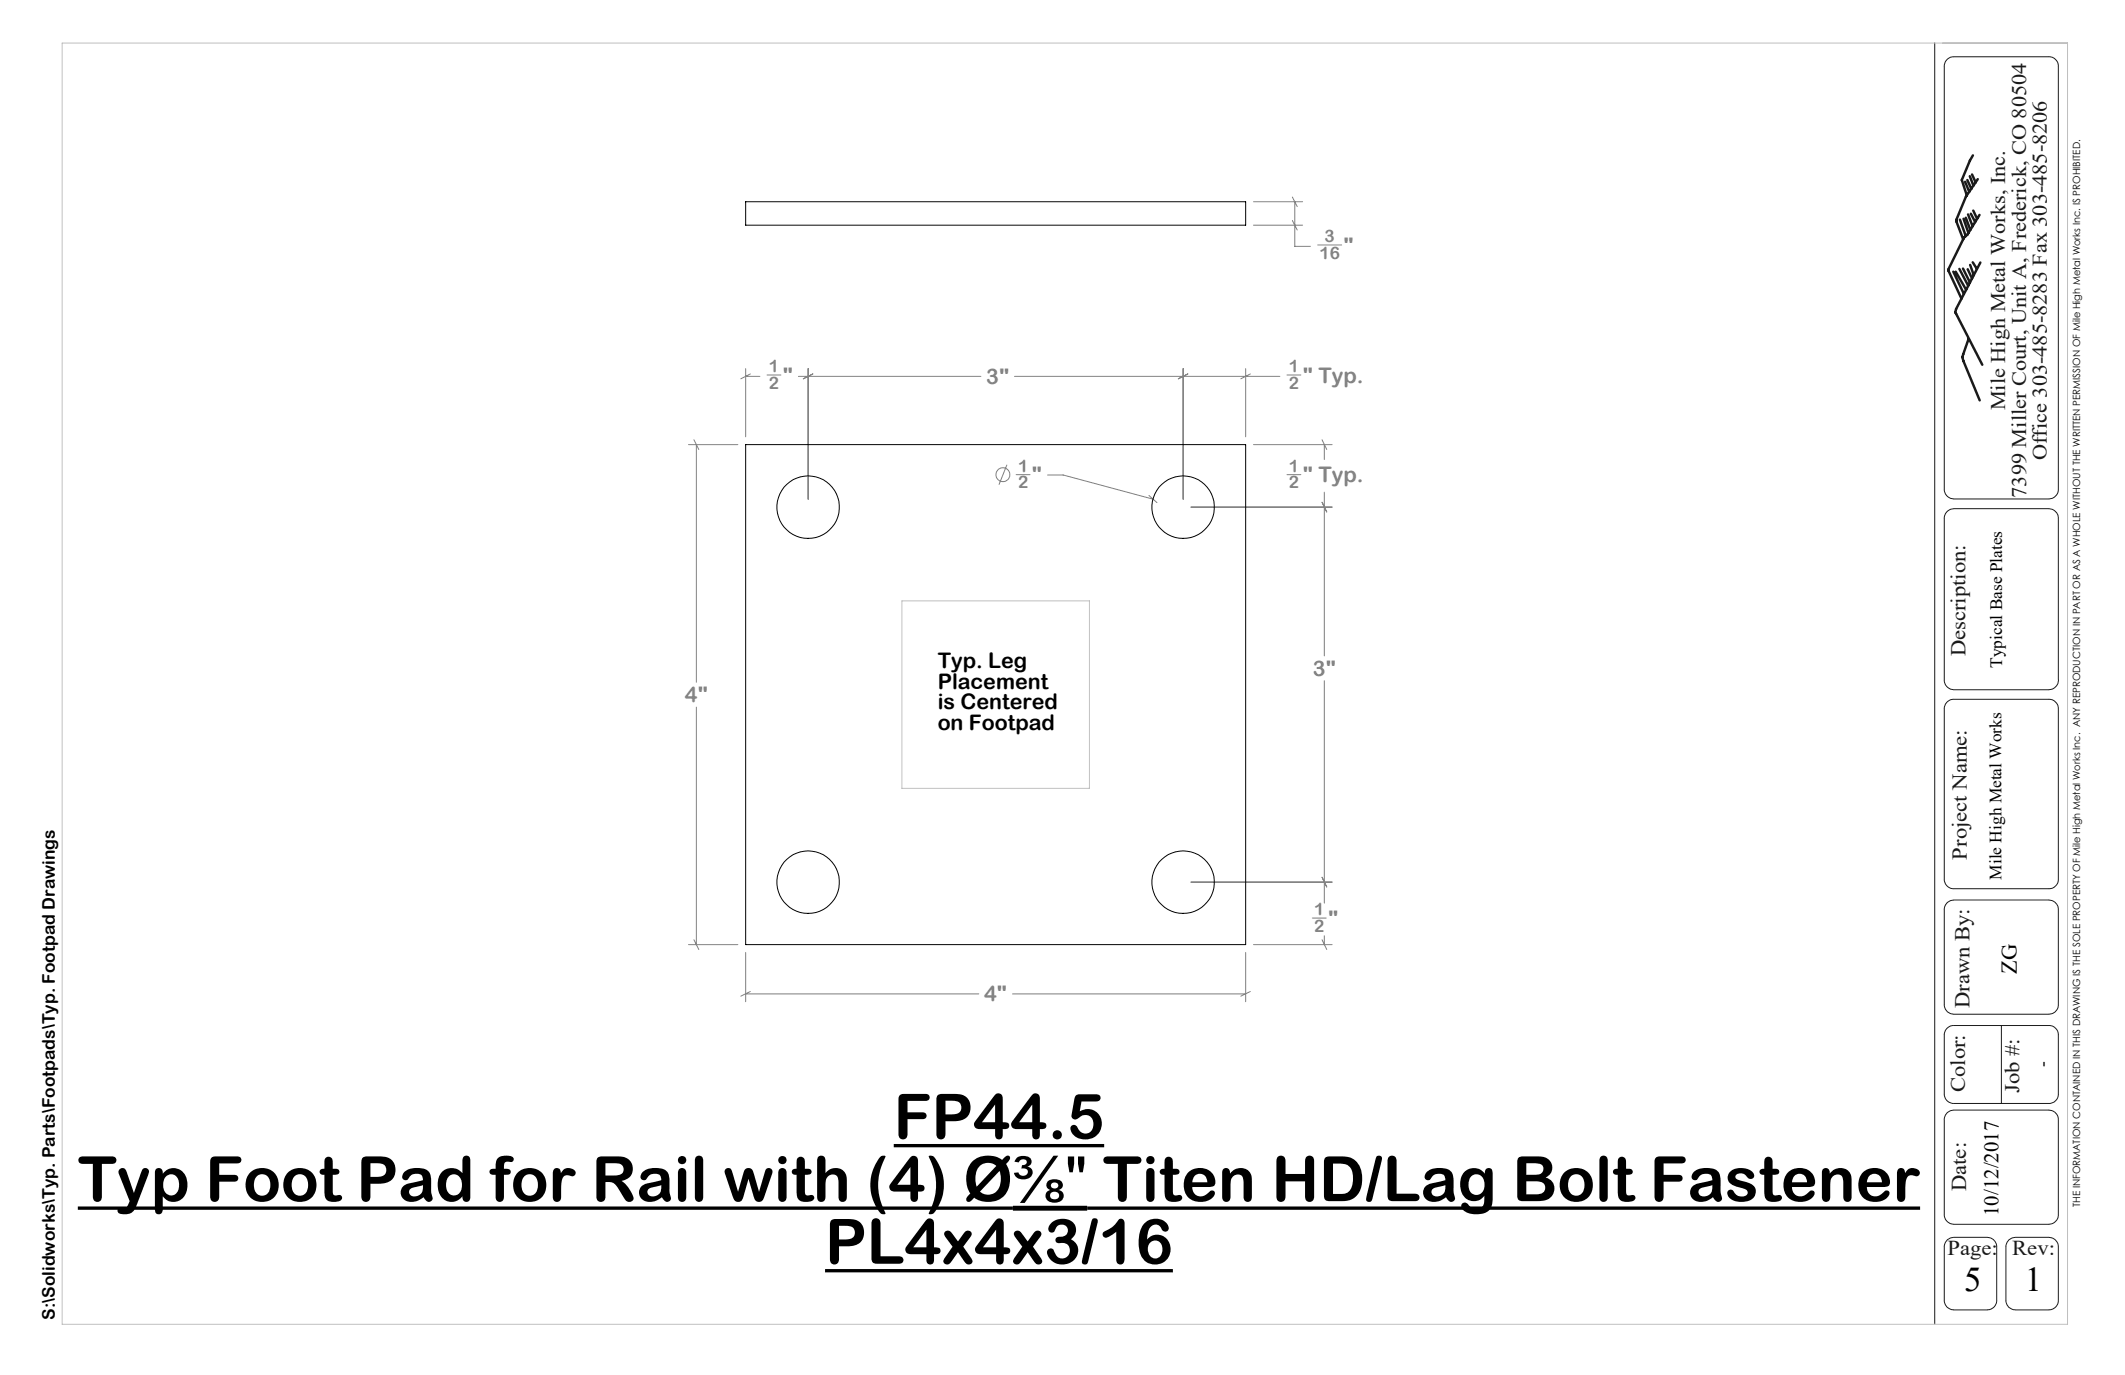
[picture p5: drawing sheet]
<svg xmlns="http://www.w3.org/2000/svg" width="432mm" height="279mm" viewBox="0 0 432 279" stroke-linecap="round" stroke-linejoin="round" font-family="sans-serif">
<g fill="none" stroke="#808080" stroke-width=".2">
<path d="M254.7 45.8h10M254.7 41h10M262.6 44.8l1 1.9M262.6 40l1 2M263.1 41v9.1h3.2M267.8 49.8h4.8M151.5 76.5h2.9M151.5 74.9v13.9M152.5 76l-2 1M155.9 76.2h2.8M162.2 76.5h37.1M164.2 74.9v26.6"/>
<path d="M165.2 76l-2 1M206.2 76.5h53.9M240.4 74.9v26.6M241.4 76l-2 1M253.1 74.9v13.9M254.1 76l-2 1M261.5 76.2h2.8M139.9 90.3h10M141 89.4l1 1.9M141.5 90.3v48.3M204.6 94.4l-1.6 4.1M206.5 96.4h2.8"/>
<path d="M212.9 96.5h3.1l18.3 4.9M254.7 90.3h16M261.5 96.4h2.8M268.6 89.4l1 1.9M269.1 90.3v3.1M233.5 100.7l1.6 1.4M242 103h28.7M268.6 102.1l1 1.9M269.1 100v33.3M269.1 138.3v45.2M141.5 143.7v48.2M242 179.2h28.7"/>
<path d="M268.6 178.3l1 1.9M139.9 191.9h10M141 191l1 1.9M151.5 193.5v10.1M253.1 193.5v10.1M254.7 191.9h16M266.7 186.5h2.8M268.6 191l1 1.9M269.1 190.1v1.8M151.5 202h47.4M152.5 201.5l-2 .9M205.7 202h47.4"/>
<path d="M254.1 201.5l-2 .9"/>
<circle cx="203.8" cy="96.5" r="1.41"/>
</g>
<path d="M181.6 232.8h42.8M15.8 245.5h190M167.7 258.2h70.6M220.9 245.5h169.3" fill="none" stroke="#000" stroke-width=".67" stroke-linecap="butt"/>
<path d="M205.8 245.5h15.1" fill="none" stroke="#000" stroke-width=".99" stroke-linecap="butt"/>
<path d="M393.1 8.7v260.3M395.7 12l.5-.3 .6-.2h19.5a1.92 1.92 0 0 1 2 2v85.9a1.98 1.98 0 0 1-2 2h-19.3a1.99 1.99 0 0 1-1.9-2v-85.9a1.97 1.97 0 0 1 .6-1.5zM395.7 103.9l.5-.4 .8-.1h19.3a1.99 1.99 0 0 1 2 1.9v32.7a1.99 1.99 0 0 1-2 2.2h-19.3a1.99 1.99 0 0 1-1.9-2v-32.9a1.98 1.98 0 0 1 .6-1.4zM395.6 142.7a1.8 1.8 0 0 1 1.4-.6h19.3a1.92 1.92 0 0 1 2 1.9v34.6a1.92 1.92 0 0 1-2 2h-19.3a1.92 1.92 0 0 1-1.9-2v-34.8zM395.7 183.4l.7-.4 .6-.1h19.3a1.92 1.92 0 0 1 2 1.9v19.4a1.98 1.98 0 0 1-2 1.9h-19.3a1.92 1.92 0 0 1-1.9-1.9v-19.6l.2-.7zM395.6 209a1.8 1.8 0 0 1 1.4-.6h19.3a1.92 1.92 0 0 1 2 1.9v12a1.92 1.92 0 0 1-2 1.9h-19.5a1.94 1.94 0 0 1-1.7-1.9v-12.2zM406.7 208.4v15.8M395.7 226.1l.7-.4 .6-.1h19.3a1.92 1.92 0 0 1 2 1.9v19.3a1.98 1.98 0 0 1-2 2h-19.3a1.99 1.99 0 0 1-1.9-2v-19.5l.2-.7zM395.7 251.9l.7-.4 .6-.1h6.8a1.92 1.92 0 0 1 1.9 2v11a1.94 1.94 0 0 1-1.9 1.8l-7-.1a1.87 1.87 0 0 1-1.7-1.9v-11l.2-.8zM408.2 251.9l.7-.4 .6-.1h6.8a1.92 1.92 0 0 1 2 2v10.8a1.92 1.92 0 0 1-2 2l-7-.1a1.87 1.87 0 0 1-1.7-1.9v-11l.2-.8z" fill="none" stroke="#191924" stroke-width=".2"/>
<g fill="none" stroke="#191924" stroke-width=".5">
<path d="M399.3 36.9l.9 2.1M399.8 36.6l.8 1.8M400.3 35.8l.7 1.9M400.7 35.5l.8 1.6M400.9 31.6l-.6 1-1.7 4 1.1 3.1M401.9 36.4l-2.4 3.5-2 4.7v.4l1.4 3.6M396.9 55.2l2.2 4.5M397.4 55.2l2.1 3.7M398.1 54.6l1.8 3.5M398.3 44.6l1.2 3.4M398.9 54.6l1.4 2.8M399 44.4l1 2.9"/>
<path d="M399.5 44.2l.9 2.5M399.8 54.7l.9 1.9M399.9 43.6l.9 2.4M400.3 53.8l.8 2.1M400.5 43.4l.9 1.7M400.9 53.3l.8 1.3M401 42.8l.7 1.6M402.2 43.7l-2.4 4-.7 .6-3.2 6.5 2.7 5.9M402.4 53.3l-4.9 9.5-.2 .7 5.5 10.6M400 68.9l-1.3 3.7 3.6 8.8"/>
</g>
<path d="M12.6 8.7h407.5v260.4h-407.5zM183.3 122.1h38.1v38.1h-38.1z" fill="none" stroke="#c0c0c0" stroke-width=".2"/>
<g fill="none" stroke="#000" stroke-width=".2">
<path d="M151.5 41h101.6v4.8h-101.6zM151.5 90.3h101.6v101.6h-101.6z"/>
<circle cx="164.2" cy="103.1" r="6.3"/>
<circle cx="240.4" cy="103.1" r="6.3"/>
<circle cx="164.2" cy="179.3" r="6.3"/>
<circle cx="240.4" cy="179.3" r="6.3"/>
</g>
<g font-size="12.7">
<text x="181.6" y="231.4">FP44.5</text>
<text x="15.8" y="244.1">Typ Foot Pad for Rail with (4) Ø⅜&quot; Titen HD/Lag Bolt Fastener</text>
<text x="167.7" y="256.8">PL4x4x3/16</text>
</g>
<g font-size="7.1">
<text x="399.1" y="262.4">5</text>
<text x="411.5" y="262.4">1</text>
</g>
<text font-size="4.6" x="409.8" y="197.9" transform="rotate(-90 409.8 197.9)">ZG</text>
<g font-size="4.4" fill="#808080">
<text x="273" y="51.3">&quot;</text>
<text x="159.1" y="77.8">&quot;</text>
<text x="200.4" y="78">3&quot;</text>
<text x="264.7" y="77.8">&quot; Typ.</text>
<text x="209.7" y="98">&quot;</text>
<text x="264.7" y="98">&quot; Typ.</text>
<text x="266.8" y="137.3">3&quot;</text>
<text x="139.2" y="142.7">4&quot;</text>
<text x="269.9" y="188.1">&quot;</text>
<text x="200" y="203.5">4&quot;</text>
</g>
<g font-size="4.4">
<text x="190.5" y="135.7">Typ. Leg</text>
<text x="190.5" y="139.9">Placement</text>
<text x="190.5" y="144.1">is Centered</text>
<text x="190.5" y="148.3">on Footpad</text>
</g>
<g font-size="4.3" fill="#191924">
<text x="399.4" y="133.4" transform="rotate(-90 399.4 133.4)">Description:</text>
<text x="399.7" y="174.7" transform="rotate(-90 399.7 174.7)">Project Name:</text>
<text x="400.2" y="204.9" transform="rotate(-90 400.2 204.9)">Drawn By:</text>
<text x="399.3" y="221.9" transform="rotate(-90 399.3 221.9)">Color:</text>
<text x="410.4" y="222.1" transform="rotate(-90 410.4 222.1)">Job #:</text>
<text x="399.5" y="242.1" transform="rotate(-90 399.5 242.1)">Date:</text>
<text x="395.8" y="254.9">Page:</text>
<text x="408.9" y="254.9">Rev:</text>
</g>
<g font-size="4.2" fill="#191924">
<text x="407.5" y="83.4" transform="rotate(-90 407.5 83.4)">Mile High Metal Works, Inc.</text>
<text x="415.9" y="93.5" transform="rotate(-90 415.9 93.5)">Office 303-485-8283 Fax 303-485-8206</text>
<text x="411.7" y="101.1" transform="rotate(-90 411.7 101.1)">7399 Miller Court, Unit A, Frederick, CO 80504</text>
</g>
<text font-size="4.2" x="406.1" y="247.1" transform="rotate(-90 406.1 247.1)">10/12/2017</text>
<g font-size="3.5" fill="#808080">
<text x="268.1" y="52.6">16</text>
<text x="269.2" y="49.2">3</text>
<text x="156.3" y="75.6">1</text>
<text x="261.9" y="75.6">1</text>
<text x="156.3" y="79">2</text>
<text x="261.9" y="79">2</text>
<text x="206.9" y="95.9">1</text>
<text x="261.9" y="95.9">1</text>
<text x="206.9" y="99.2">2</text>
<text x="261.9" y="99.2">2</text>
<text x="267" y="186">1</text>
<text x="267" y="189.3">2</text>
</g>
<g font-size="3.5">
<text x="406.8" y="135.7" transform="rotate(-90 406.8 135.7)">Typical Base Plates</text>
<text x="406.7" y="178.8" transform="rotate(-90 406.7 178.8)">Mile High Metal Works</text>
<text x="416.2" y="216.9" transform="rotate(-90 416.2 216.9)">-</text>
<text x="11.1" y="268.2" transform="rotate(-90 11.1 268.2)">S:\Solidworks\Typ. Parts\Footpads\Typ. Footpad Drawings</text>
</g>
<text font-size="2" x="422.7" y="245.3" transform="rotate(-90 422.7 245.3)">THE INFORMATION CONTAINED IN THIS DRAWING IS THE SOLE PROPERTY OF Mile High Metal Works Inc. ANY REPRODUCTION IN PART OR AS A WHOLE WITHOUT THE WRITTEN PERMISSION OF Mile High Metal Works Inc. IS PROHIBITED.</text>
</svg>
